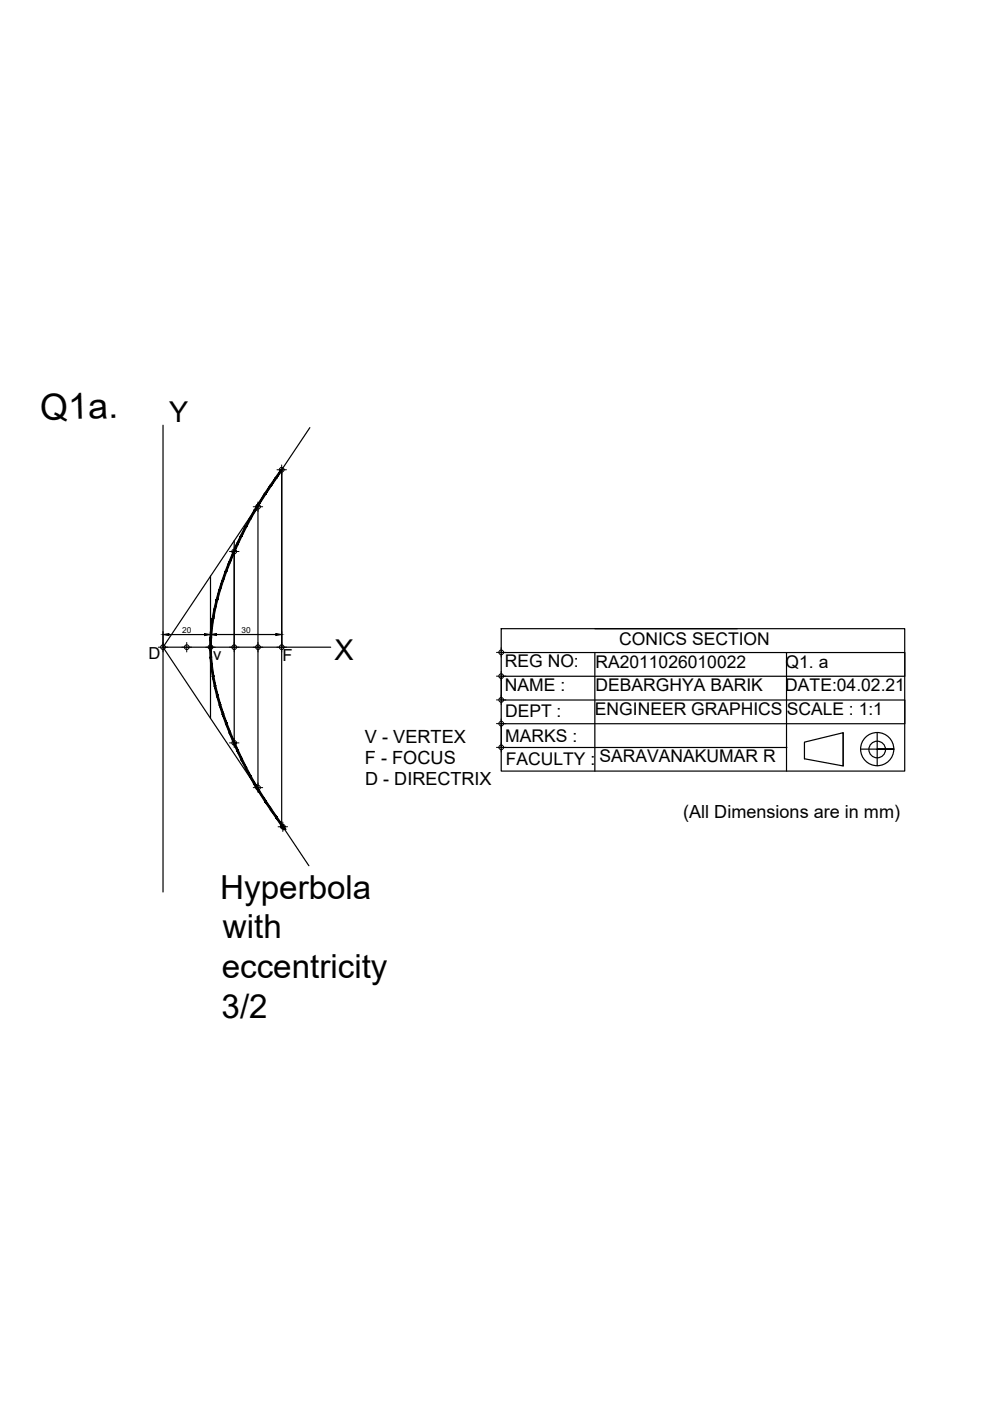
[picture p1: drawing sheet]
<svg xmlns="http://www.w3.org/2000/svg" width="210mm" height="297mm" viewBox="0 0 210 297" stroke-linecap="round" stroke-linejoin="round" font-family="sans-serif">
<!-- layer: 0 -->
<g fill="none" stroke="#000" stroke-width=".21">
<path d="M58.7 99.6h2M59.7 98.6v2M48.7 116.9h2M49.7 115.9v2M53.7 107.4h2M54.7 106.4v2.1M33.6 137.2h2M34.6 136.2v2M38.6 137.2h2M39.6 136.2v2M43.6 137.2h2M44.6 136.2v2"/>
<path d="M48.7 137.2h2M49.7 136.2v2M53.7 137.2h2M54.7 136.2v2M58.7 137.2h2M59.7 136.2v2M105.3 138.3h2M106.3 137.3v2M48.7 157.5h2M49.7 156.5v2M105.3 158.5h2M105.3 153.4h2"/>
<path d="M105.3 148.4h2M105.3 143.4h2M106.3 142.4v2M106.3 147.4v2M106.3 152.4v2M106.3 157.5v2M53.7 167h2M54.7 166v2M59 175.3h2M60 174.3v2"/>
<circle cx="59.7" cy="99.6" r=".5"/>
<circle cx="49.7" cy="116.9" r=".5"/>
<circle cx="54.7" cy="107.4" r=".5"/>
<circle cx="34.6" cy="137.2" r=".5"/>
<circle cx="39.6" cy="137.2" r=".5"/>
<circle cx="44.6" cy="137.2" r=".5"/>
<circle cx="49.7" cy="137.2" r=".5"/>
<circle cx="54.7" cy="137.2" r=".5"/>
<circle cx="59.7" cy="137.2" r=".5"/>
<circle cx="106.3" cy="138.3" r=".5"/>
<circle cx="49.7" cy="157.5" r=".5"/>
<circle cx="106.3" cy="148.4" r=".5"/>
<circle cx="106.3" cy="143.4" r=".5"/>
<circle cx="106.3" cy="153.4" r=".5"/>
<circle cx="106.3" cy="158.5" r=".5"/>
<circle cx="54.7" cy="167" r=".5"/>
<circle cx="60" cy="175.3" r=".5"/>
</g>
<g fill="none" stroke="#000" stroke-width=".25">
<path d="M34.6 90.2v98.9M65.7 90.7l-31.1 46.5M49.7 114.6v42.9M54.7 107.1v60.3M34.6 137.2h35.5M34.6 137.2l30.9 46.4M35.8 134.5h7.6M44.6 122.1v30.2M44.6 133.9v2.9M45.9 134.5h12.6M59.7 137.2v-37.6v75.3M59.7 133.9v3"/>
<path d="M106.3 133.3h85.5v30.2h-85.5zM106.3 138.4h85.5v5h-85.5v5h85.5v5h-85.5v5.1h60.5M126.1 138.3v25.2M126.1 133.3h30.2M166.8 138.4v25.1M170.6 157.3l8.2-2v7.1l-8.2-1.5zM178.8 155.3v7.1M182.5 158.8h7h-3.5M186 155.3v7.1M60 175.3h.1M60.3 175.8h.1"/>
<circle cx="186" cy="158.8" r="3.5"/>
<circle cx="186" cy="158.9" r="1.76"/>
</g>
<g fill="#000" stroke="#000" stroke-width=".21">
<path d="M34.6 134.5l1.2-.2v.5zM43.4 134.3l1.2 .2-1.2 .3zM44.6 134.5l1.3-.2v.4zM58.5 134.3l1.2 .2-1.2 .2z"/>
<path d="M59.6 99.5l-.9 1.9 1.2-1.7zM59.6 99.5l-.9 1.9-.3-.2z"/>
<path d="M58.4 101.2l-.9 1.9 1.2-1.7zM58.4 101.2l-.9 1.9-.3-.2zM57.2 102.9l-.8 1.9 1.1-1.7zM57.2 102.9l-.8 1.9-.3-.2zM56.1 104.6l-1.3 2.6 1.6-2.4zM56.1 104.6l-1.3 2.6-.3-.2zM54.5 107l-.3 1.2 .6-1zM54.5 107l-.3 1.2-.3-.1zM53.9 108.1l-.7 1.9 1-1.8zM53.9 108.1l-.7 1.9-.3-.1zM52.9 109.9l-.7 1.9 1-1.8zM52.9 109.9l-.7 1.9-.3-.1zM51.9 111.7l-.6 2 .9-1.9zM51.9 111.7l-.6 2-.3-.2zM51 113.5l-.5 2 .8-1.8zM51 113.5l-.5 2-.4-.1zM50.1 115.4l-.3 1.5 .7-1.4zM50.1 115.4l-.3 1.5-.3-.1zM49.5 116.8l-.7 2.5 1-2.4zM49.5 116.8l-.7 2.5-.3-.1zM48.5 119.2l-.5 2.1 .8-2zM48.5 119.2l-.5 2.1-.3-.2zM47.7 121.1l-.3 2.1 .6-1.9zM47.7 121.1l-.3 2.1-.4-.1zM47 123.1l-.3 2.1 .7-2zM47 123.1l-.3 2.1-.3-.1zM46.4 125.1l-.2 2.1 .5-2zM46.4 125.1l-.2 2.1-.4-.1zM45.8 127.1l-.1 2.1 .5-2zM45.8 127.1l-.1 2.1-.4-.1zM45.3 129.1v2.1l.4-2zM45.3 129.1v2.1h-.3zM45 131.2v2l.3-2zM45 131.2v2h-.3zM44.7 133.2l.2 2.1 .1-2.1zM44.7 133.2l.2 2.1h-.4zM44.5 135.3l.3 1.9 .1-1.9zM44.5 135.3l.3 1.9h-.4zM44.4 137.2l.5 2.1-.1-2.1zM44.4 137.2l.5 2.1h-.4zM44.5 139.3l.6 2.1-.2-2.1zM44.5 139.3l.6 2.1h-.4zM44.7 141.4l.7 2-.3-2zM44.7 141.4l.7 2h-.4zM45 143.4l.8 2-.4-2zM45 143.4l.8 2-.4 .1zM45.4 145.5l.8 1.9-.4-2zM45.4 145.5l.8 1.9-.3 .1zM45.9 147.5l.9 1.9-.6-2zM45.9 147.5l.9 1.9-.3 .1zM46.5 149.5l.9 1.9-.6-2zM46.5 149.5l.9 1.9-.3 .1zM47.1 151.5l1 1.8-.7-1.9zM47.1 151.5l1 1.8-.3 .1zM47.8 153.4l1.1 1.9-.8-2zM47.8 153.4l1.1 1.9-.3 .1zM48.6 155.4l1.2 2.1-.9-2.2zM48.6 155.4l1.2 2.1-.3 .1zM49.5 157.6l1 1.5-.7-1.6zM49.5 157.6l1 1.5-.3 .1zM50.2 159.2l1.2 1.7-.9-1.8zM50.2 159.2l1.2 1.7-.3 .2zM51.1 161.1l1.2 1.7-.9-1.9zM51.1 161.1l1.2 1.7-.3 .1zM52 162.9l1.3 1.7-1-1.8zM52 162.9l1.3 1.7-.3 .1zM53 164.7l1.3 1.7-1-1.8zM53 164.7l1.3 1.7-.3 .1zM54 166.5l.8 .8-.5-.9zM54 166.5l.8 .8-.3 .2zM54.5 167.5l2 2.3-1.7-2.5zM54.5 167.5l2 2.3-.3 .2zM56.2 170l1.4 1.5-1.1-1.7zM56.2 170l1.4 1.5-.3 .2zM57.3 171.7l1.5 1.5-1.2-1.7zM57.3 171.7l1.5 1.5-.3 .2zM58.5 173.4l1.4 1.4-1.1-1.6zM58.5 173.4l1.4 1.4-.3 .2zM59.6 175l.5 .2-.2-.4zM59.6 175l.5 .2-.3 .2z"/>
<path d="M59.8 175.4l.4-.1-.1-.1zM59.8 175.4l.4-.1-.3 .2zM59.9 175.5l.6 .2-.3-.4zM59.9 175.5l.6 .2-.3 .2z"/>
<path d="M59.8 175.4l.4 .5 .3-.2zM59.8 175.4l.3-.2 .4 .5z"/>
</g>
<text font-size="7.6" x="8.6" y="89.1" transform="rotate(-2 8.6 89.1)">Q1a.</text>
<g font-size="7">
<text x="46.7" y="190.5">Hyperbola</text>
<text x="47.3" y="198.9">with</text>
<text x="47" y="207.3">eccentricity</text>
<text x="47" y="215.8">3/2</text>
</g>
<g font-size="6.1">
<text x="35.8" y="89.6">Y</text>
<text x="70.9" y="139.9">X</text>
</g>
<g font-size="3.9">
<text x="77.4" y="157.5">V - VERTEX</text>
<text x="77.4" y="161.9">F - FOCUS</text>
</g>
<g font-size="3.8">
<text x="77.4" y="166.5">D - DIRECTRIX</text>
<text x="144.9" y="173.4">(All Dimensions are in mm)</text>
</g>
<g font-size="3.7">
<text x="131.3" y="136.8">CONICS SECTION</text>
<text x="107.1" y="141.5">REG NO:</text>
<text x="126.2" y="141.6">RA2011026010022</text>
<text x="166.6" y="141.6">Q1. a</text>
<text x="107.1" y="146.6">NAME :</text>
<text x="126.3" y="146.5">DEBARGHYA BARIK</text>
<text x="166.5" y="146.4">DATE:04.02.21</text>
<text x="107.1" y="152.1">DEPT :</text>
<text x="126.1" y="151.6">ENGINEER GRAPHICS</text>
<text x="166.8" y="151.6">SCALE : 1:1</text>
<text x="107.1" y="157.3">MARKS :</text>
<text x="127.1" y="161.5">SARAVANAKUMAR R</text>
<text x="107.3" y="162.2">FACULTY :</text>
</g>
<g font-size="3.5">
<text x="31.5" y="139.8">D</text>
<text x="45.2" y="140">v</text>
<text x="59.9" y="140.2">F</text>
</g>
<g font-size="1.8">
<text x="38.6" y="134.2">20</text>
<text x="51.2" y="134.2">30</text>
</g>
</svg>
